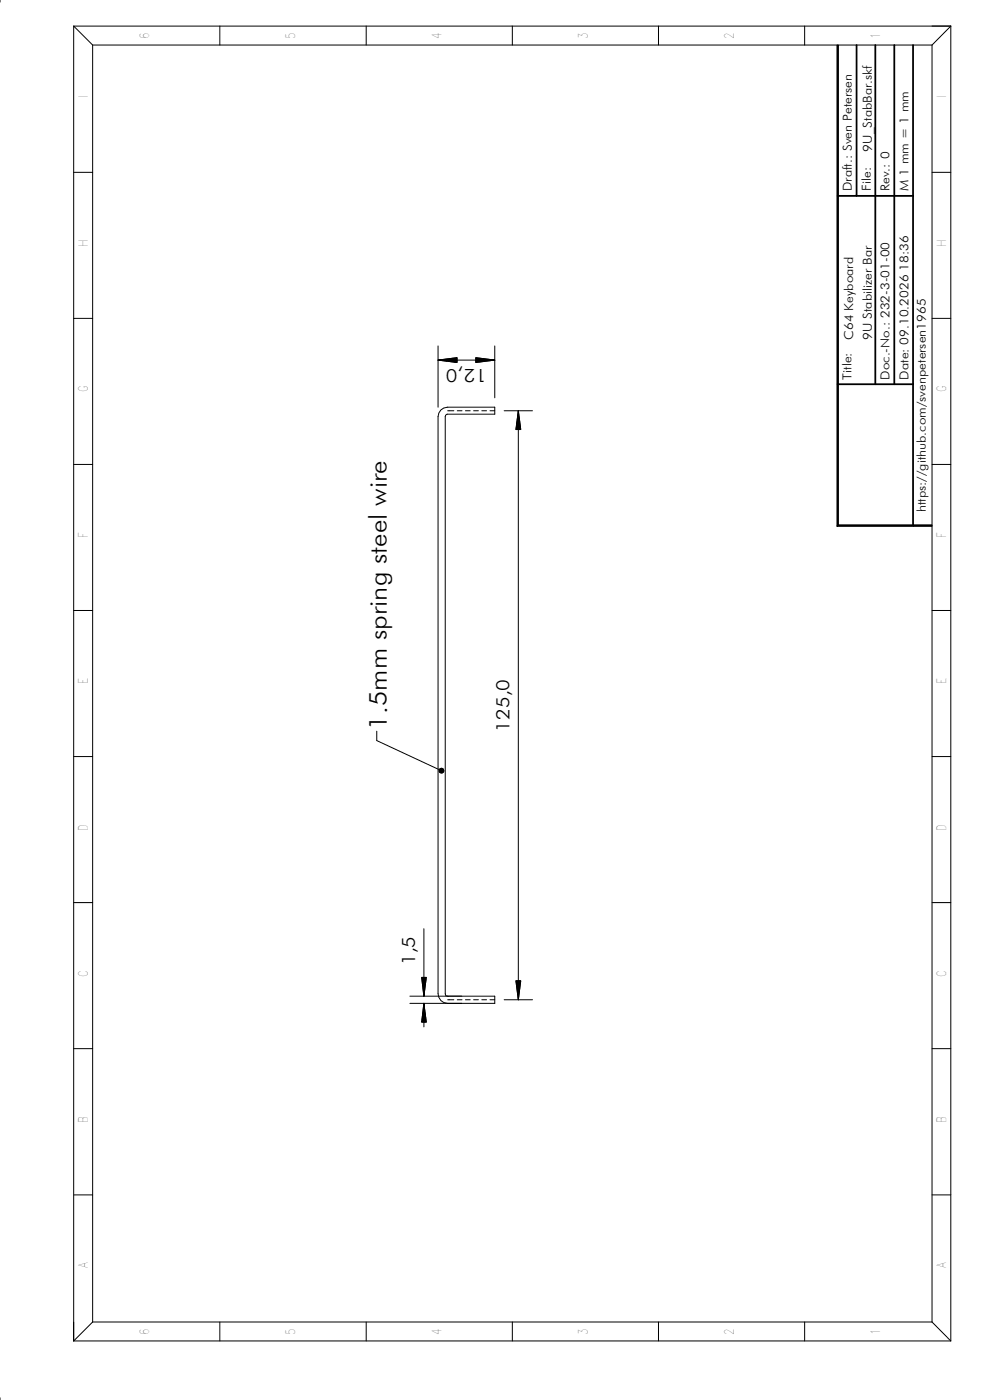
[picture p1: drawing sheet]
<svg xmlns="http://www.w3.org/2000/svg" width="210mm" height="297mm" viewBox="0 0 210 297" stroke-linecap="round" stroke-linejoin="round" font-family="sans-serif">
<g fill="none" stroke="#000" stroke-width=".21">
<path d="M0 0v.5M15.6 5.5l4 4.1M15.6 5.5h186M15.6 5.5v279M19.6 9.6h178M19.6 9.6v270.9M46.6 5.5v4.1M77.6 5.5v4.1M108.6 5.5v4.1M139.6 5.5v4.1M170.6 5.5v4.1M177.5 9.6h.3v101.8l-.3 .3z"/>
<path d="M197.6 9.6v270.9M201.6 5.5l-4 4.1M201.6 5.5v279M15.6 36.6h4M197.6 36.6h4M15.6 67.6h4M92.9 76.4l4-.5v1zM92.9 73.4v13M92.9 76.4h12M100.9 75.9l4 .5-4 .5zM104.9 73.4v11M197.6 67.6h4"/>
<path d="M15.6 98.5h4M94.9 87.2h1.3M96.9 87.2h1.1M98.7 87.2h1M100.4 87.2h1M102.2 87.2h1M103.9 87.2h1M106.9 87.2h6M109.9 87.2l.5 3.9h-1zM109.9 87.2v124.9M197.6 98.5h4M177.8 111.4h19.8v.3h-20.1z"/>
<path d="M15.6 129.5h4M197.6 129.5h4M79.9 155.1v2l13.7 6.4M15.6 160.5h4M93.2 163.2l.4-.2 .4 .2 .1 .4-.3 .3h-.4l-.3-.3zM197.6 160.5h4M15.6 191.5h4M89.9 197.1v14.3M197.6 191.5h4M86.9 211.4h18v1.5h-18M89.4 207.4h1l-.5 4zM89.9 212.9l.5 4h-1z"/>
<path d="M89.9 212.9v5M94.9 211.4a.45 .45 0 0 1-.5-.5v-122.5l.1-.4 .4-.1h10v-1.5h-10a2.02 2.02 0 0 0-2 2v122.5a2.02 2.02 0 0 0 2 2M94.9 212.1h1.3M96.9 212.1h1.1M98.7 212.1h1M100.4 212.1h1M102.2 212.1h1M103.9 212.1h1M106.9 212.1h6M109.4 208.1h1l-.5 4zM15.6 222.5h4M197.6 222.5h4"/>
<path d="M15.6 253.5h4M197.6 253.5h4M0 296.6v.4M15.6 284.5h186M19.6 280.5l-4 4M19.6 280.5h178M46.6 280.5v4M77.6 280.5v4M108.6 280.5v4M139.6 280.5v4M170.6 280.5v4M197.6 280.5l4 4"/>
<circle cx="93.6" cy="163.5" r=".51"/>
</g>
<path d="M177.6 9.6v102.1M177.5 111.5h20.1" fill="none" stroke="#000" stroke-width=".3"/>
<path d="M181.6 9.6v32M185.6 9.6v71.9M189.6 9.6v71.9M193.6 9.6v101.9M177.6 41.6h16M177.6 81.5h16" fill="none" stroke="#000" stroke-width=".38"/>
<g fill="#000">
<path d="M92.9 76.4l4-.5v1zM100.9 75.9l4 .5-4 .5zM109.9 87.2l.5 3.9h-1zM89.4 207.4h1l-.5 4zM89.9 212.9l.5 4h-1zM109.4 208.1h1l-.5 4z"/>
<circle cx="93.6" cy="163.5" r=".51"/>
</g>
<text font-size="5.3" x="82" y="154.8" transform="rotate(-90 82 154.8)">1.5mm spring steel wire</text>
<g font-size="3.9">
<text x="103.3" y="78.3" transform="rotate(-180 103.3 78.3)">12,0</text>
<text x="108" y="155.2" transform="rotate(-90 108 155.2)">125,0</text>
<text x="88" y="204.8" transform="rotate(-90 88 204.8)">1,5</text>
</g>
<g font-size="2.7">
<text x="31.6" y="8.2" transform="rotate(-90 31.6 8.2)">6</text>
<text x="62.6" y="8.2" transform="rotate(-90 62.6 8.2)">5</text>
<text x="93.6" y="8.2" transform="rotate(-90 93.6 8.2)">4</text>
<text x="124.6" y="8.2" transform="rotate(-90 124.6 8.2)">3</text>
<text x="155.6" y="8.2" transform="rotate(-90 155.6 8.2)">2</text>
<text x="186.6" y="8.2" transform="rotate(-90 186.6 8.2)">1</text>
<text x="18.6" y="20.8" transform="rotate(-90 18.6 20.8)">I</text>
<text x="200.6" y="20.8" transform="rotate(-90 200.6 20.8)">I</text>
<text x="18.6" y="52.4" transform="rotate(-90 18.6 52.4)">H</text>
<text x="200.6" y="52.4" transform="rotate(-90 200.6 52.4)">H</text>
<text x="18.6" y="83.3" transform="rotate(-90 18.6 83.3)">G</text>
<text x="200.6" y="83.3" transform="rotate(-90 200.6 83.3)">G</text>
<text x="18.6" y="114.2" transform="rotate(-90 18.6 114.2)">F</text>
<text x="200.6" y="114.2" transform="rotate(-90 200.6 114.2)">F</text>
<text x="18.6" y="145.2" transform="rotate(-90 18.6 145.2)">E</text>
<text x="200.6" y="145.2" transform="rotate(-90 200.6 145.2)">E</text>
<text x="18.6" y="176.2" transform="rotate(-90 18.6 176.2)">D</text>
<text x="200.6" y="176.2" transform="rotate(-90 200.6 176.2)">D</text>
<text x="18.6" y="207.4" transform="rotate(-90 18.6 207.4)">C</text>
<text x="200.6" y="207.4" transform="rotate(-90 200.6 207.4)">C</text>
<text x="18.6" y="238.4" transform="rotate(-90 18.6 238.4)">B</text>
<text x="200.6" y="238.4" transform="rotate(-90 200.6 238.4)">B</text>
<text x="18.6" y="269.1" transform="rotate(-90 18.6 269.1)">A</text>
<text x="200.6" y="269.1" transform="rotate(-90 200.6 269.1)">A</text>
<text x="31.6" y="283.2" transform="rotate(-90 31.6 283.2)">6</text>
<text x="62.6" y="283.2" transform="rotate(-90 62.6 283.2)">5</text>
<text x="93.6" y="283.2" transform="rotate(-90 93.6 283.2)">4</text>
<text x="124.6" y="283.2" transform="rotate(-90 124.6 283.2)">3</text>
<text x="155.6" y="283.2" transform="rotate(-90 155.6 283.2)">2</text>
<text x="186.6" y="283.2" transform="rotate(-90 186.6 283.2)">1</text>
</g>
<g font-size="2.6">
<text x="184.9" y="32.2" transform="rotate(-90 184.9 32.2)">9U_StabBar.skf</text>
<text x="180.6" y="40.5" transform="rotate(-90 180.6 40.5)">Draft.: Sven Petersen</text>
<text x="184.6" y="40.5" transform="rotate(-90 184.6 40.5)">File:</text>
<text x="188.6" y="40.5" transform="rotate(-90 188.6 40.5)">Rev.: 0</text>
<text x="192.6" y="40.5" transform="rotate(-90 192.6 40.5)">M 1 mm = 1 mm</text>
<text x="180.9" y="72.1" transform="rotate(-90 180.9 72.1)">C64 Keyboard</text>
<text x="184.9" y="72.1" transform="rotate(-90 184.9 72.1)">9U Stabilizer Bar</text>
<text x="180.5" y="80.5" transform="rotate(-90 180.5 80.5)">Title:</text>
<text x="188.6" y="80.5" transform="rotate(-90 188.6 80.5)">Doc.-No.: 232-3-01-00</text>
<text x="192.6" y="80.5" transform="rotate(-90 192.6 80.5)">Date: 09.10.2026 18:36</text>
<text x="196.3" y="108.7" transform="rotate(-90 196.3 108.7)">https://github.com/svenpetersen1965</text>
</g>
</svg>
